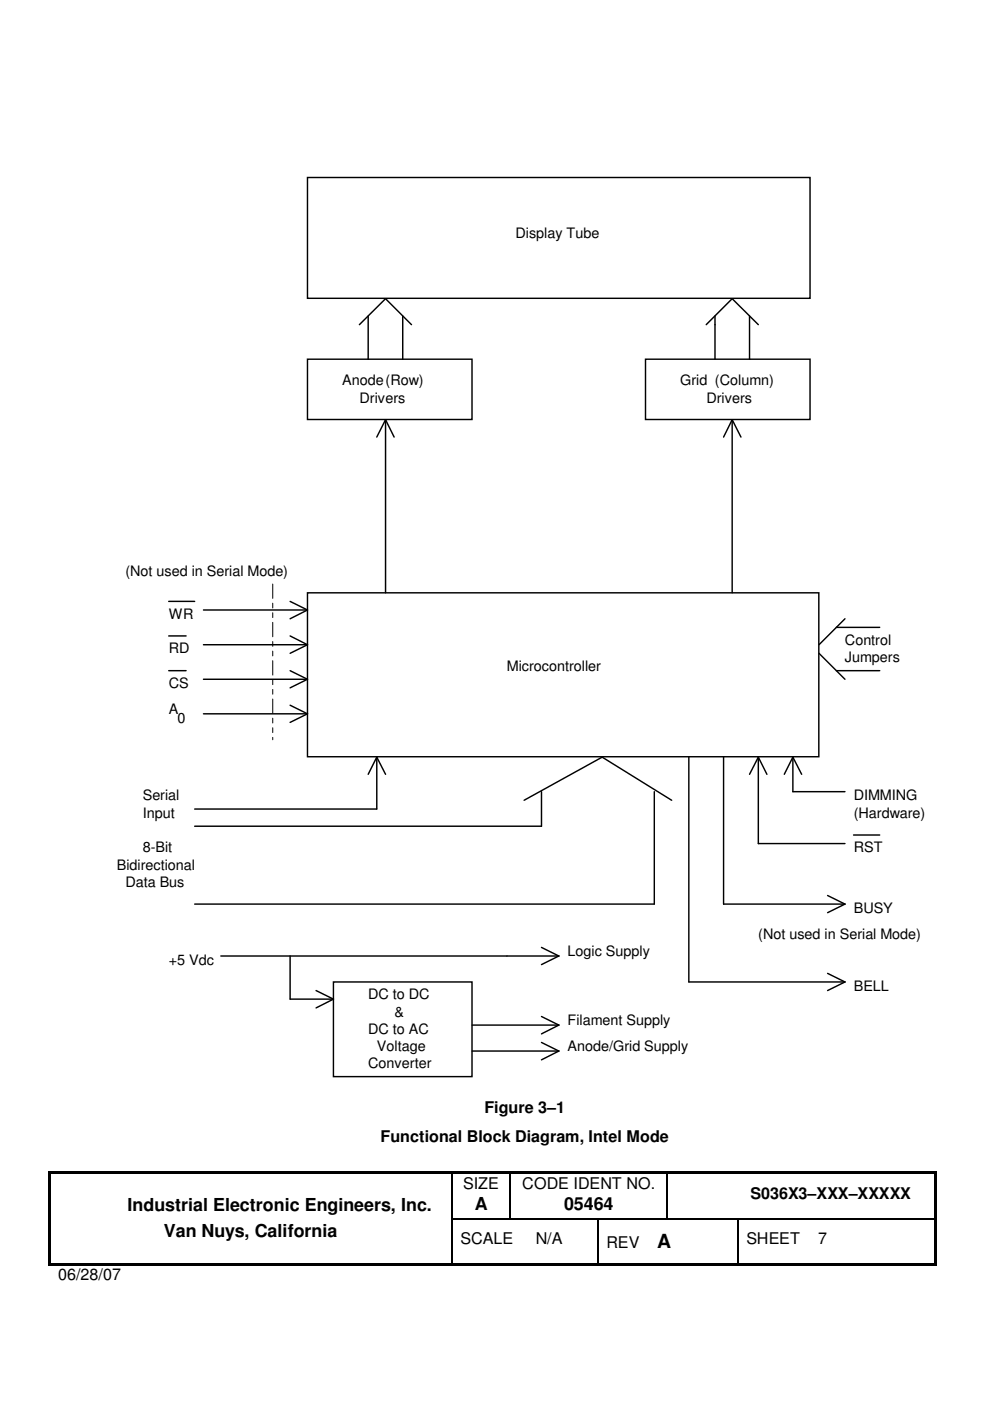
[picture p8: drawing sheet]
<svg xmlns="http://www.w3.org/2000/svg" width="210mm" height="297mm" viewBox="0 0 210 297" stroke-linecap="round" stroke-linejoin="round" font-family="sans-serif">
<g fill="#000">
<path d="M10.2 248.4h.6v.5h-.6zM10.2 248.9h.6v9.4h-.6zM10.2 258.3h.6v.2h-.6zM10.8 248.4h84.9v.5h-84.9zM95.7 248.9h.2zM95.7 248.4h.5v.5h-.5zM95.7 258.3h.2v.2h-.2zM96.2 248.4h11.8v.5h-11.8zM108 248.9h.3zM108 248.4h.5v.5h-.5zM108 258.3h.3v.2h-.3zM108.5 248.4h32.9v.5h-32.9z"/>
<path d="M126.6 258.3h.2v.2h-.2zM141.4 248.9h.2zM141.4 248.4h.5v.5h-.5zM141.4 258.3h.2v.2h-.2zM141.9 248.4h56.3v.5h-56.3zM156.3 258.3h.2v.2h-.2zM198.2 248.4h.4v.5h-.4zM198.2 248.9h.4v9.4h-.4zM198.2 258.3h.4v.2h-.4zM10.2 258.5h.6v9.3h-.6zM10.2 267.8h.6v.5h-.6zM10.8 267.8h84.9v.5h-84.9z"/>
<path d="M95.7 267.8h.5v.5h-.5zM96.2 267.8h30.4v.5h-30.4zM126.6 267.8h.5v.5h-.5zM127.1 267.8h29.2v.5h-29.2zM156.3 267.8h.5v.5h-.5zM156.8 267.8h41.4v.5h-41.4zM198.2 258.5h.4v9.3h-.4zM198.2 267.8h.4v.5h-.4z"/>
</g>
<path d="M95.8 248.9v9.4M95.8 258.5v9.3M95.9 258.4h12.1M108.2 248.9v9.4M108.3 258.4h18.3M126.7 258.5v9.3M126.8 258.4h14.6M141.5 248.9v9.4M141.6 258.4h14.7M156.4 258.5v9.3M156.5 258.4h41.7" fill="none" stroke="#000" stroke-width=".25"/>
<path d="M65.2 37.6h106.5v25.6h-106.5z" fill-rule="evenodd" fill="#fff"/>
<path d="M65.2 37.6h106.5v25.6h-106.5z" fill="none" stroke="#000" stroke-width=".31"/>
<path d="M65.2 76.2h34.9v12.7h-34.9z" fill-rule="evenodd" fill="#fff"/>
<path d="M65.2 76.2h34.9v12.7h-34.9z" fill="none" stroke="#000" stroke-width=".31"/>
<path d="M136.9 76.2h34.8v12.7h-34.8z" fill-rule="evenodd" fill="#fff"/>
<path d="M76.2 68.8l5.5-5.5 5.5 5.5M136.9 76.2h34.8v12.7h-34.8zM149.7 68.8l5.5-5.5 5.6 5.5" fill="none" stroke="#000" stroke-width=".31"/>
<path d="M65.2 125.7h108.4v34.7h-108.4z" fill-rule="evenodd" fill="#fff"/>
<g fill="none" stroke="#000" stroke-width=".31">
<path d="M81.7 89v36.7M81.7 89l-1.8 3.7M81.7 89l1.9 3.7M155.2 89v36.7M155.2 89l-1.8 3.7M155.2 89l1.9 3.7M35.8 127.5h5.5M35.8 134.8h3.7M43.1 129.3h22.1M43.1 136.7h22.1M61.5 127.5l3.7 1.8M61.5 134.8l3.7 1.9"/>
<path d="M65.2 125.7h108.4v34.7h-108.4zM65.2 129.3l-3.7 1.9M65.2 136.7l-3.7 1.8M173.7 138.5l5.5 5.5M177.3 133h9.2M179.2 131.2l-5.5 5.5M35.8 142.2h3.7M43.1 144h22.1M43.1 151.3h22.1M61.5 142.2l3.7 1.8M61.5 149.5l3.7 1.8M65.2 144l-3.7 1.8"/>
<path d="M65.2 151.3l-3.7 1.9M177.3 142.2h9.2M79.9 160.5v11h-38.6M111.1 169.7l16.6-9.2 14.7 9.2M114.8 167.9v7.3M138.7 167.9v23.8"/>
</g>
<path d="M70.7 208.2h29.4v20.1h-29.4z" fill-rule="evenodd" fill="#fff"/>
<g fill="none" stroke="#000" stroke-width=".31">
<path d="M78.1 67v9.2M85.4 67v9.2M151.6 67v9.2M158.9 67v9.2M41.3 175.2h73.5M78.1 164.2l1.8-3.7 1.8 3.7M146 160.5v47.7h33.2M153.4 160.5v31.2h25.8M160.8 160.5v18.4h18.4M160.8 160.5l-1.9 3.7M160.8 160.5l1.8 3.7M168.1 160.5v7.4h11.1"/>
<path d="M168.1 160.5l-1.8 3.7M168.1 160.5l1.9 3.7M181 177h5.5M41.3 191.7h97.4M175.5 189.9l3.7 1.8M179.2 191.7l-3.7 1.8M46.8 202.7h71.7M61.5 202.7v9.1h9.2M67 210l3.7 1.8M70.7 208.2h29.4v20.1h-29.4zM70.7 211.8l-3.7 1.9M100.1 217.3h18.4"/>
<path d="M114.8 200.9l3.7 1.8M114.8 215.5l3.7 1.8M118.5 202.7l-3.7 1.8M118.5 217.3l-3.7 1.9M175.5 206.4l3.7 1.8M179.2 208.2l-3.7 1.8M100.1 222.8h18.4M114.8 221l3.7 1.8M118.5 222.8l-3.7 1.9"/>
</g>
<path d="M57.8 123.8v33" fill="none" stroke="#000" stroke-width=".21" stroke-dasharray="3 1 1 1 1 1"/>
<text font-size="4.1" x="139.4" y="264.5">A</text>
<g font-size="3.8">
<text x="27.1" y="256.7">Industrial Electronic Engineers, Inc.</text>
<text x="100.7" y="256.5">A</text>
<text x="119.6" y="256.5">05464</text>
<text x="34.8" y="262.2">Van Nuys, California</text>
</g>
<g font-size="3.4">
<text x="102.7" y="236.1">Figure 3–1</text>
<text x="80.7" y="242.2">Functional Block Diagram, Intel Mode</text>
<text x="98.2" y="252.1">SIZE</text>
<text x="110.7" y="252.1">CODE IDENT NO.</text>
<text x="159.1" y="254.3">S036X3–XXX–XXXXX</text>
<text x="97.7" y="263.7">SCALE</text>
<text x="113.6" y="263.7">N/A</text>
<text x="158.2" y="263.7">SHEET</text>
<text x="173.4" y="263.7">7</text>
<text x="128.6" y="264.5">REV</text>
<text x="12.4" y="271.5">06/28/07</text>
</g>
<g font-size="3.1">
<text x="109.3" y="50.5">Display Tube</text>
<text x="72.6" y="81.7">Anode(Row)</text>
<text x="144.2" y="81.7">Grid (Column)</text>
<text x="76.2" y="85.3">Drivers</text>
<text x="149.8" y="85.3">Drivers</text>
<text x="26.6" y="122">(Not used in Serial Mode)</text>
<text x="35.8" y="131.2">WR</text>
<text x="179.2" y="136.7">Control</text>
<text x="35.8" y="138.5">RD</text>
<text x="107.5" y="142.2">Microcontroller</text>
<text x="179.2" y="140.4">Jumpers</text>
<text x="35.8" y="145.9">CS</text>
<text x="35.8" y="151.4">A</text>
<text x="37.6" y="153.2">0</text>
<text x="30.3" y="169.7">Serial</text>
<text x="30.3" y="173.4">Input</text>
<text x="181" y="169.7">DIMMING</text>
<text x="181" y="173.4">(Hardware)</text>
<text x="24.8" y="184.4">Bidirectional</text>
<text x="30.3" y="180.7">8-Bit</text>
<text x="181" y="180.7">RST</text>
<text x="26.6" y="188">Data Bus</text>
<text x="181" y="193.5">BUSY</text>
<text x="120.4" y="202.7">Logic Supply</text>
<text x="160.8" y="199.1">(Not used in Serial Mode)</text>
<text x="35.8" y="204.6">+5 Vdc</text>
<text x="78.1" y="211.9">DC to DC</text>
<text x="83.6" y="215.6">&amp;</text>
<text x="181" y="210.1">BELL</text>
<text x="78.1" y="219.2">DC to AC</text>
<text x="120.4" y="217.4">Filament Supply</text>
<text x="78.1" y="226.5">Converter</text>
<text x="79.9" y="222.9">Voltage</text>
<text x="120.4" y="222.9">Anode/Grid Supply</text>
</g>
</svg>
